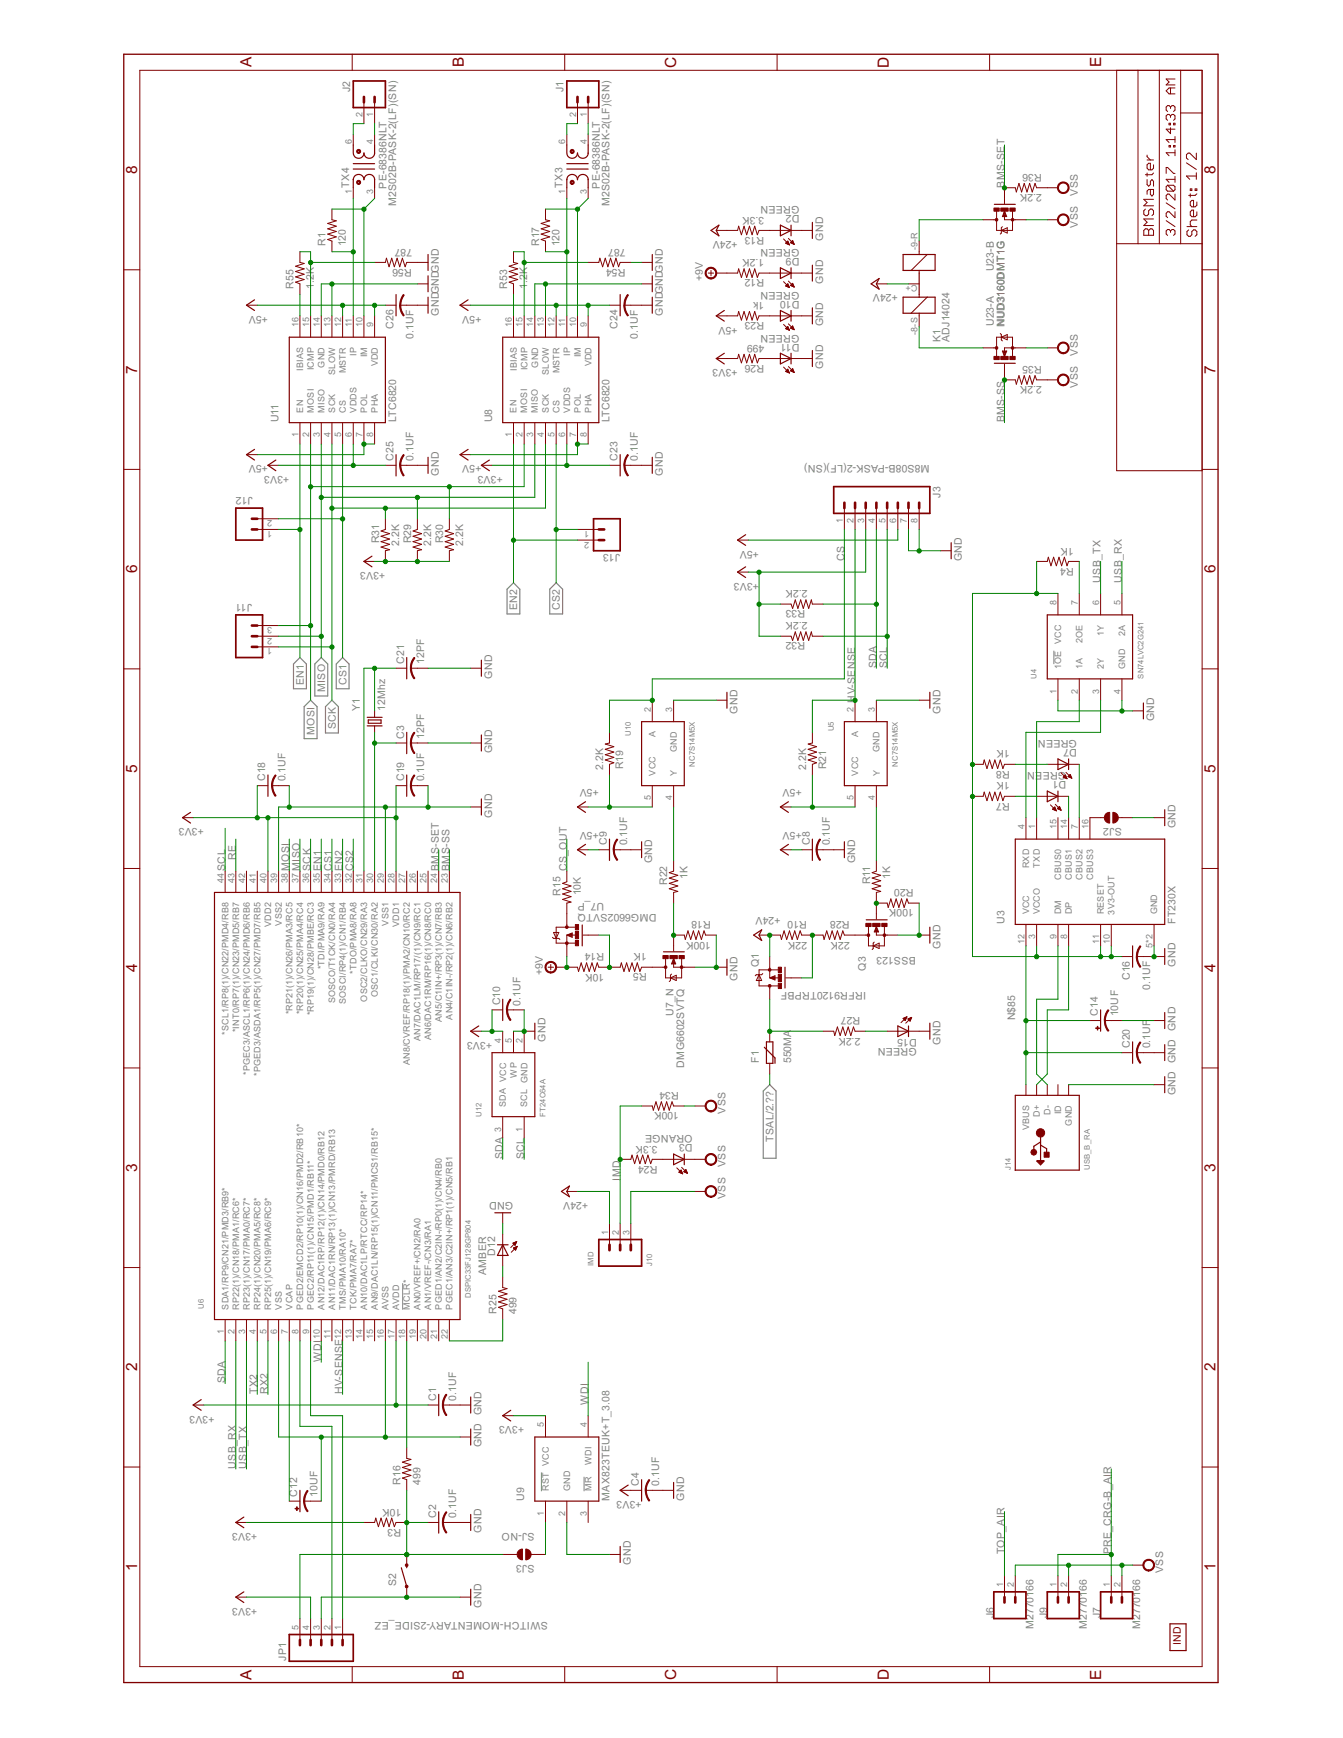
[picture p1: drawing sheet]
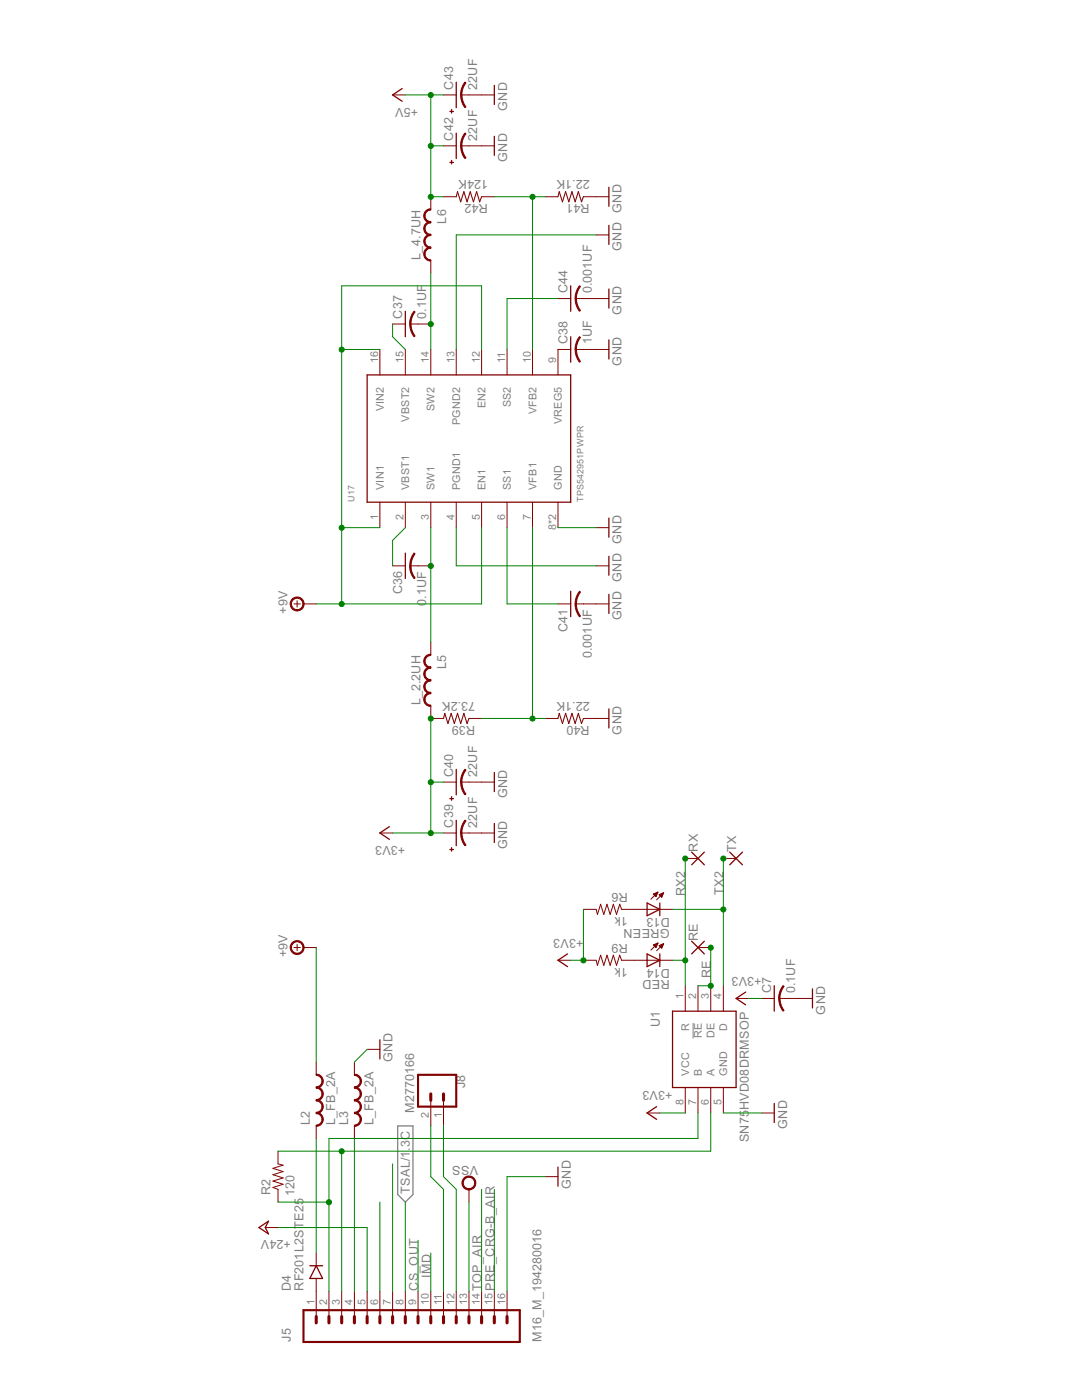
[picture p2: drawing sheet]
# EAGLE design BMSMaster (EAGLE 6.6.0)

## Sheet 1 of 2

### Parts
C1  0.1UF  CAP_0.1UF_50V_0805  [0805]
C2  0.1UF  CAP_0.1UF_50V_0805  [0805]
C3  12PF  CAP_12PF_50V_0805  [0805]
C4  0.1UF  CAP_0.1UF_50V_0805  [0805]
C8  0.1UF  CAP_0.1UF_50V_0805  [0805]
C9  0.1UF  CAP_0.1UF_50V_0805  [0805]
C10  0.1UF  CAP_0.1UF_50V_0805  [0805]
C12  10UF  CAP-POL_10UF_16V  [EIA3216-16V]
C14  10UF  CAP-POL_10UF_16V  [EIA3216-16V]
C16  0.1UF  CAP_0.1UF_50V_0805  [0805]
C18  0.1UF  CAP_0.1UF_50V_0805  [0805]
C19  0.1UF  CAP_0.1UF_50V_0805  [0805]
C20  0.1UF  CAP_0.1UF_50V_0805  [0805]
C21  12PF  CAP_12PF_50V_0805  [0805]
C23  0.1UF  CAP_0.1UF_50V_0805  [0805]
C24  0.1UF  CAP_0.1UF_50V_0805  [0805]
C25  0.1UF  CAP_0.1UF_50V_0805  [0805]
C26  0.1UF  CAP_0.1UF_50V_0805  [0805]
D1  GREEN  LED_GREEN  [CHIP_LED0805]
D2  GREEN  LED_GREEN  [CHIP_LED0805]
D3  ORANGE  LED_ORANGE  [CHIP_LED0805]
D7  GREEN  LED_GREEN  [CHIP_LED0805]
D9  GREEN  LED_GREEN  [CHIP_LED0805]
D10  GREEN  LED_GREEN  [CHIP_LED0805]
D11  GREEN  LED_GREEN  [CHIP_LED0805]
D12  AMBER  LED_AMBER  [CHIP_LED0805]
D15  GREEN  LED_GREEN  [CHIP_LED0805]
F1  550MA  PTC_550MA_60V  [2018]
J1  M2S02B-PASK-2(LF)(SN)  [S02B-PASK-2(LF)(SN)]
J2  M2S02B-PASK-2(LF)(SN)  [S02B-PASK-2(LF)(SN)]
J3  M8S08B-PASK-2(LF)(SN)  [S08B-PASK-2(LF)(SN)]
J6  M2770166  [1-770166-0]
J7  M2770166  [1-770166-0]
J9  M2770166  [1-770166-0]
J10  IMD  M3M1X3  [MOLEX-1X3]
J11  M03LOCK_LONGPADS  [1X03_LOCK_LONGPADS]
J12  M02LOCK_LONGPADS  [1X02_LOCK_LONGPADS]
J13  M02LOCK_LONGPADS  [1X02_LOCK_LONGPADS]
J14  USB_B_RA  [USB-B1HSW6]
JP1  M05LOCK_LONGPADS  [1X05_LOCK_LONGPADS]
K1  ADJ14024  [ADJ14024]
Q1  IRFR9120TRPBF  MOS-P_IRFR9120TRPBF  [DPAK]
Q3  BSS123  MOS-N_BSS123  [SOT23]
R1  120  RES_120_1%_0805  [0805]
R3  10K  RES_10K_1%_0805  [0805]
R4  1K  RES_1K_1%_0805  [0805]
R5  1K  RES_1K_1%_0805  [0805]
R7  1K  RES_1K_1%_0805  [0805]
R8  1K  RES_1K_1%_0805  [0805]
R10  22K  RES_22K_1%_0805  [0805]
R11  1K  RES_1K_1%_0805  [0805]
R12  1.2K  RES_1.2K_1%_0805  [0805]
R13  3.3K  RES_3.3K_1%_0805  [0805]
R14  10K  RES_10K_1%_0805  [0805]
R15  10K  RES_10K_1%_0805  [0805]
R16  499  RES_499_1%_0805  [0805]
R17  120  RES_120_1%_0805  [0805]
R18  100K  RES_100K_1%_0805  [0805]
R19  2.2K  RES_2.2K_1%_0805  [0805]
R20  100K  RES_100K_1%_0805  [0805]
R21  2.2K  RES_2.2K_1%_0805  [0805]
R22  1K  RES_1K_1%_0805  [0805]
R23  1k  RES_1K_1%_0805  [0805]
R24  3.3K  RES_3.3K_1%_0805  [0805]
R25  499  RES_499_1%_0805  [0805]
R26  499  RES_499_1%_0805  [0805]
R27  2.2K  RES_2.2K_1%_0805  [0805]
R28  22K  RES_22K_1%_0805  [0805]
R29  2.2K  RES_2.2K_1%_0805  [0805]
R30  2.2K  RES_2.2K_1%_0805  [0805]
R31  2.2K  RES_2.2K_1%_0805  [0805]
R32  2.2K  RES_2.2K_1%_0805  [0805]
R33  2.2K  RES_2.2K_1%_0805  [0805]
R34  100K  RES_100K_1%_0805  [0805]
R35  2.2K  RES_2.2K_1%_0805  [0805]
R36  2.2K  RES_2.2K_1%_0805  [0805]
R53  1.2K  RES_1.2K_1%_0805  [0805]
R54  787  RES_787_1%  [0805]
R55  1.2K  RES_1.2K_1%_0805  [0805]
R56  787  RES_787_1%  [0805]
S2  SWITCH-MOMENTARY-2SIDE_EZ  [TACTILE-PTH-SIDEEZ]
SJ2  JUMPER-PAD-2-NOYES_SILK  [PAD-JUMPER-2-NO_YES_SILK]
SJ3  SJ-NO  SOLDERJUMPERNO  [SJ_2S-NO]
TX3  PE-68386NLT  [PE-68386NLT]
TX4  PE-68386NLT  [PE-68386NLT]
U3  FT230X  [SSOP-16]
U4  SN74LVC2G241  [VFSOP-8]
U5  NC7S14M5X  [SOT23-5]
U6  DSPIC33FJ128GP804  [TQFP-44]
U7  DMG6602SVTQ  [SOT23-6]
U8  LTC6820  [MSOP-16]
U9  MAX823TEUK+T_3.08  [SOT23-5]
U10  NC7S14M5X  [SOT23-5]
U11  LTC6820  [MSOP-16]
U12  FT24C64A  [SOT23-5]
U23  NUD3160DMT1G  [SC74-6]
U$1  INDPK1  [PICKIT-PIN-1]
Y1  12Mhz  CRYSTAL5X3  [CRYSTAL-SMD-5X3]

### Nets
3V: C16.1(+) R4.2 R7.2 R8.2 U3.3(VCCO) U3.10(3V3-OUT) U3.11(RESET) U4.8(VCC)
+3V3: C1.1(+) C4.1(+) C10.1(+) C18.1(+) C19.1(+) C23.1(+) C25.1(+) J3.3 JP1.4 R3.2 R26.2 R29.2 R30.2 R31.2 R32.1 R33.1 U6.17(AVDD) U6.28(VDD1) U6.40(VDD2) U8.6(VDDS) U9.5(VCC) U11.6(VDDS) U12.4(VCC) ; also sheet 2
+5V: C8.1(+) C9.1(+) C24.1(+) C26.1(+) J3.6 R19.1 R21.1 R23.2 U5.5(VCC) U8.7(POL) U8.8(PHA) U8.9(VDD) U8.12(MSTR) U10.5(VCC) U11.7(POL) U11.8(PHA) U11.9(VDD) U11.12(MSTR) ; also sheet 2
+9V: R12.2 R14.2 U7.2(_P:S) ; also sheet 2
+24V: J10.1 K1.C+(-) Q1.3(S) R10.2 R13.2 ; also sheet 2
BMS-SET: R36.2 U6.24(AN5/C1IN+/RP3(1)/CN7/RB3) U23.5(-B:G)
BMS-SS: R35.2 U6.23(AN4/C1IN-/RP2(1)/CN6/RB2) U23.2(-A:G)
CS: J3.1 R19.2 U10.2(A)
CS1: J12.2 U6.34(SOSCO/T1CK/CN0/RA4) U11.5(CS)
CS2: J13.1 U6.32(*TDO/PMA8/RA8) U8.5(CS)
CS_OUT: R15.1 ; also sheet 2
EN1: J12.1 U6.35(*TDI/PMA9/RA9) U11.1(EN)
EN2: J13.2 U6.33(SOSCI/RP4(1)/CN1/RB4) U8.1(EN)
GND: C1.2(-) C2.2(-) C3.2(-) C4.2(-) C8.2(-) C9.2(-) C10.2(-) C12.C(-) C14.C(-) C16.2(-) C18.2(-) C19.2(-) C20.2(-) C21.2(-) C23.2(-) C24.2(-) C25.2(-) C26.2(-) D2.C D9.C D10.C D11.C D12.C D15.C J3.7 J3.8 J14.4(GND) JP1.3 Q3.2(S) R18.1 R20.1 R54.1 R56.1 S2.1 SJ2.1 U3.5(GND) U3.13(GND) U4.1(1!OE) U4.4(GND) U5.3(GND) U6.6(VSS) U6.16(AVSS) U6.29(VSS1) U6.39(VSS2) U7.5(_N:S) U8.13(SLOW) U8.14(GND) U9.2(GND) U10.3(GND) U11.13(SLOW) U11.14(GND) U12.2(GND) U12.5(WP) ; also sheet 2
HV-SENSE: J3.2 R21.2 U5.2(A) U6.12(TMS/PMA10/RA10*)
IMD: J10.2 R24.2 R34.2 ; also sheet 2
MISO: J11.2 R29.1 U6.37(*RP20(1)/CN25/PMA4/RC4) U8.3(MISO) U11.3(MISO)
MOSI: J11.3 R30.1 U6.38(*RP21(1)/CN26/PMA3/RC5) U8.2(MOSI) U11.2(MOSI)
N$1: D12.A R25.2
N$2: C21.1(+) U6.31(OSC2/CLKO/CN29/RA3) Y1.3
N$4: C3.1(+) U6.30(OSC1/CLKI/CN30/RA2) Y1.1
N$5: SJ3.1 U9.1(!RST)
N$6: D7.A R8.1
N$7: D9.A R12.1
N$8: D7.C U3.7(CBUS2)
N$9: D10.A R23.1
N$10: D1.C U3.14(CBUS1)
N$11: Q1.1(G) R10.1 R28.2
N$12: D15.A R27.1
N$13: D11.A R26.1
N$14: U3.4(RXD) U4.3(2Y)
N$15: U3.1(TXD) U4.2(1A)
N$16: J14.2(D-) U3.9(DM)
N$17: K1.-8-S(+1) U23.6(-A:D)
N$18: J14.3(D+) U3.8(DP)
N$19: R11.1 U5.4(Y)
N$20: D1.A R7.1
N$25: R53.1 U8.16(IBIAS)
N$26: R53.2 R54.2 U8.15(ICMP)
N$27: C12.A(+) U6.7(VCAP)
N$28: R55.1 U11.16(IBIAS)
N$29: R55.2 R56.2 U11.15(ICMP)
N$30: D2.A R13.1
N$33: J1.2 TX3.6
N$34: J1.1 TX3.4
N$35: R17.1 TX3.1 U8.11(IP)
N$36: R17.2 TX3.3 U8.10(IM)
N$37: R1.1 TX4.1 U11.11(IP)
N$38: R1.2 TX4.3 U11.10(IM)
N$39: R5.2 R14.1 U7.3(_P:G)
N$40: R5.1 U7.6(_N:D)
N$41: R22.1 U10.4(Y)
N$42: D3.A R24.1
N$43: SJ2.2 U3.16(CBUS3)
N$44: R25.1 U6.22(PGEC1/AN3/C2IN+/RP1(1)/CN5/RB1)
N$45: C2.1(+) JP1.5 R3.1 R16.1 S2.2 SJ3.2
N$46: R16.2 U6.18(!MCLR!*)
N$47: JP1.2 U6.8(PGED2/EMCD2/RP10(1)/CN16/PMD2/RB10*)
N$48: JP1.1 U6.9(PGEC2/RP11(1)/CN15/PMD1/RB11*)
N$49: R15.2 U7.4(_P:D)
N$50: Q3.3(D) R28.1
N$51: F1.2 Q1.2(D) R27.2
N$53: J2.2 TX4.6
N$54: K1.-9-R(+2) U23.3(-B:D)
N$55: J2.1 TX4.4
N$69: R4.1 U4.7(2OE)
N$85: C14.A(+) C20.1(+) J14.1(VBUS) U3.12(VCC)
PRE_CRG-B_AIR: J7.1 J9.1 ; also sheet 2
RE: U6.43(*INT0/RP7(1)/CN23/PMD5/RB7) ; also sheet 2
RX2: U6.5(RP25(1)/CN19/PMA6/RC9*) ; also sheet 2
SCK: J11.1 R31.1 U6.36(*RP19(1)/CN28/PMBE/RC3) U8.4(SCK) U11.4(SCK)
SCL: J3.5 R32.2 U6.44(*SCL1/RP8(1)/CN22/PMD4/RB8) U12.1(SCL)
SDA: J3.4 R33.2 U6.1(SDA1/RP9/CN21/PMD3/RB9*) U12.3(SDA)
TOP_AIR: J6.1 ; also sheet 2
TSAL: F1.1 ; also sheet 2
TSAL_EN: Q3.1(G) R11.2 R20.2
TSAL_EN1: R18.2 R22.2 U7.1(_N:G)
TX2: U6.4(RP24(1)/CN20/PMA5/RC8*) ; also sheet 2
USB_RX: U4.5(2A) U6.2(RP22(1)/CN18/PMA1/RC6*)
USB_TX: U4.6(1Y) U6.3(RP23(1)/CN17/PMA0/RC7*)
VSS: D3.C J6.2 J7.2 J9.2 J10.3 R34.1 R35.1 R36.1 U23.1(-A:S) U23.4(-B:S) ; also sheet 2
WDI: U6.10(AN12/DAC1RP/RP12(1)/CN14/PMD0/RB12) U9.4(WDI)
Unconnected: J14.S1(ID) K1.C K1.NC K1.NO U3.15(CBUS0) U6.11(AN11/DAC1RN/RP13(1)/CN13/PMRD/RB13) U6.13(TCK/PMA7/RA7*) U6.14(AN10/DAC1LP/RTCC/RP14*) U6.15(AN9/DAC1LN/RP15(1)/CN11/PMCS1/RB15*) U6.19(AN0/VREF+/CN2/RA0) U6.20(AN1/VREF-/CN3/RA1) U6.21(PGED1/AN2/C2IN-/RP0(1)/CN4/RB0) U6.25(AN6/DAC1RM/RP16(1)/CN8/RC0) U6.26(AN7/DAC1LM/RP17/(1)/CN9/RC1) U6.27(AN8/CVREF/RP18(1)/PMA2/CN10/RC2) U6.41(*PGED3/ASDA1/RP5(1)/CN27/PMD7/RB5) U6.42(*PGEC3/ASCL1/RP6(1)/CN24/PMD6/RB6) U9.3(!MR)

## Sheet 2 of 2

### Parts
C7  0.1UF  CAP_0.1UF_50V_0805  [0805]
C36  0.1UF  C_0.1UF_50V  [R0603]
C37  0.1UF  C_0.1UF_50V  [R0603]
C38  1UF  C_1UF_16V  [R0603]
C39  22UF  C-POL_22UF_35V  [EIA7343]
C40  22UF  C-POL_22UF_35V  [EIA7343]
C41  0.001UF  C_0.001UF_50V  [R0603]
C42  22UF  C-POL_22UF_35V  [EIA7343]
C43  22UF  C-POL_22UF_35V  [EIA7343]
C44  0.001UF  C_0.001UF_50V  [R0603]
D4  RF201L2STE25  DIODE_RF201L2STE25  [SMA]
D13  GREEN  LED_GREEN  [CHIP_LED0805]
D14  RED  LED_RED  [CHIP_LED0805]
J5  M16_M_194280016  [19428-0016]
J8  M2770166  [1-770166-0]
L2  L_FB_2A  [0805]
L3  L_FB_2A  [0805]
L5  L_2.2UH  [LQH43]
L6  L_4.7UH  [LQH43]
R2  120  RES_120_1%_0805  [0805]
R6  1k  RES_1K_1%_0805  [0805]
R9  1k  RES_1K_1%_0805  [0805]
R39  73.2K  R_73.2K_1%  [R0805]
R40  22.1K  R_22.1K_1%  [R0805]
R41  22.1K  R_22.1K_1%  [R0805]
R42  124K  R_124K_1%  [R0805]
RE  TP  [0603]
RX  TP  [0603]
TX  TP  [0603]
U1  SN75HVD08DRMSOP  [MSOP-8]
U17  TPS542951PWPR  [TSSOP-16]

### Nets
+3V3: C7.1(+) C39.+ C40.+ L5.1 R6.2 R9.2 R39.2 U1.8(VCC) ; also sheet 1
+5V: C42.+ C43.+ L6.2 R42.2 ; also sheet 1
+9V: L2.1 U17.1(VIN1) U17.5(EN1) U17.12(EN2) U17.16(VIN2) ; also sheet 1
+24V: J5.5 ; also sheet 1
CS_OUT: J5.9 ; also sheet 1
GND: C7.2(-) C38.2 C39.- C40.- C41.2 C42.- C43.- C44.2 J5.16 L3.1 R40.1 R41.1 U1.5(GND) U17.4(PGND1) U17.8(GND) U17.13(PGND2) U17.EP(GND) ; also sheet 1
IMD: J5.10 ; also sheet 1
INTERLOCK_IN: J5.11 J8.2
INTERLOCK_OUT: J5.12 J8.1
N$3: D13.A R6.1
N$21: J5.6
N$22: D14.A R9.1
N$23: J5.2 R2.1 U1.7(B)
N$24: J5.3 R2.2 U1.6(A)
N$52: J5.7
N$77: C44.1 U17.11(SS2)
N$88: J5.4 L3.2
N$89: D4.A J5.1
N$91: D4.C L2.2
N$94: C36.1 U17.2(VBST1)
N$97: C36.2 L5.2 U17.3(SW1)
N$98: C37.1 U17.15(VBST2)
N$99: C37.2 L6.1 U17.14(SW2)
N$100: C38.1 U17.9(VREG5)
N$101: R39.1 R40.2 U17.7(VFB1)
N$102: C41.1 U17.6(SS1)
N$103: R41.2 R42.1 U17.10(VFB2)
PRE_CRG-B_AIR: J5.15 ; also sheet 1
RE: RE.1 RE.2 U1.2(!RE) U1.3(DE) ; also sheet 1
RX2: D14.C RX.1 RX.2 U1.1(R) ; also sheet 1
TOP_AIR: J5.14 ; also sheet 1
TSAL: J5.8 ; also sheet 1
TX2: D13.C TX.1 TX.2 U1.4(D) ; also sheet 1
VSS: J5.13 ; also sheet 1

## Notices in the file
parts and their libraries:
SparkFun-Passives: Licensing: CC v3.0 Share-Alike You are welcome to use this library for commercial purposes.
SparkFun-Connectors: Licensing: Creative Commons ShareAlike 4.0 International - https://creativecommons.org/licenses/by-sa/4.0
